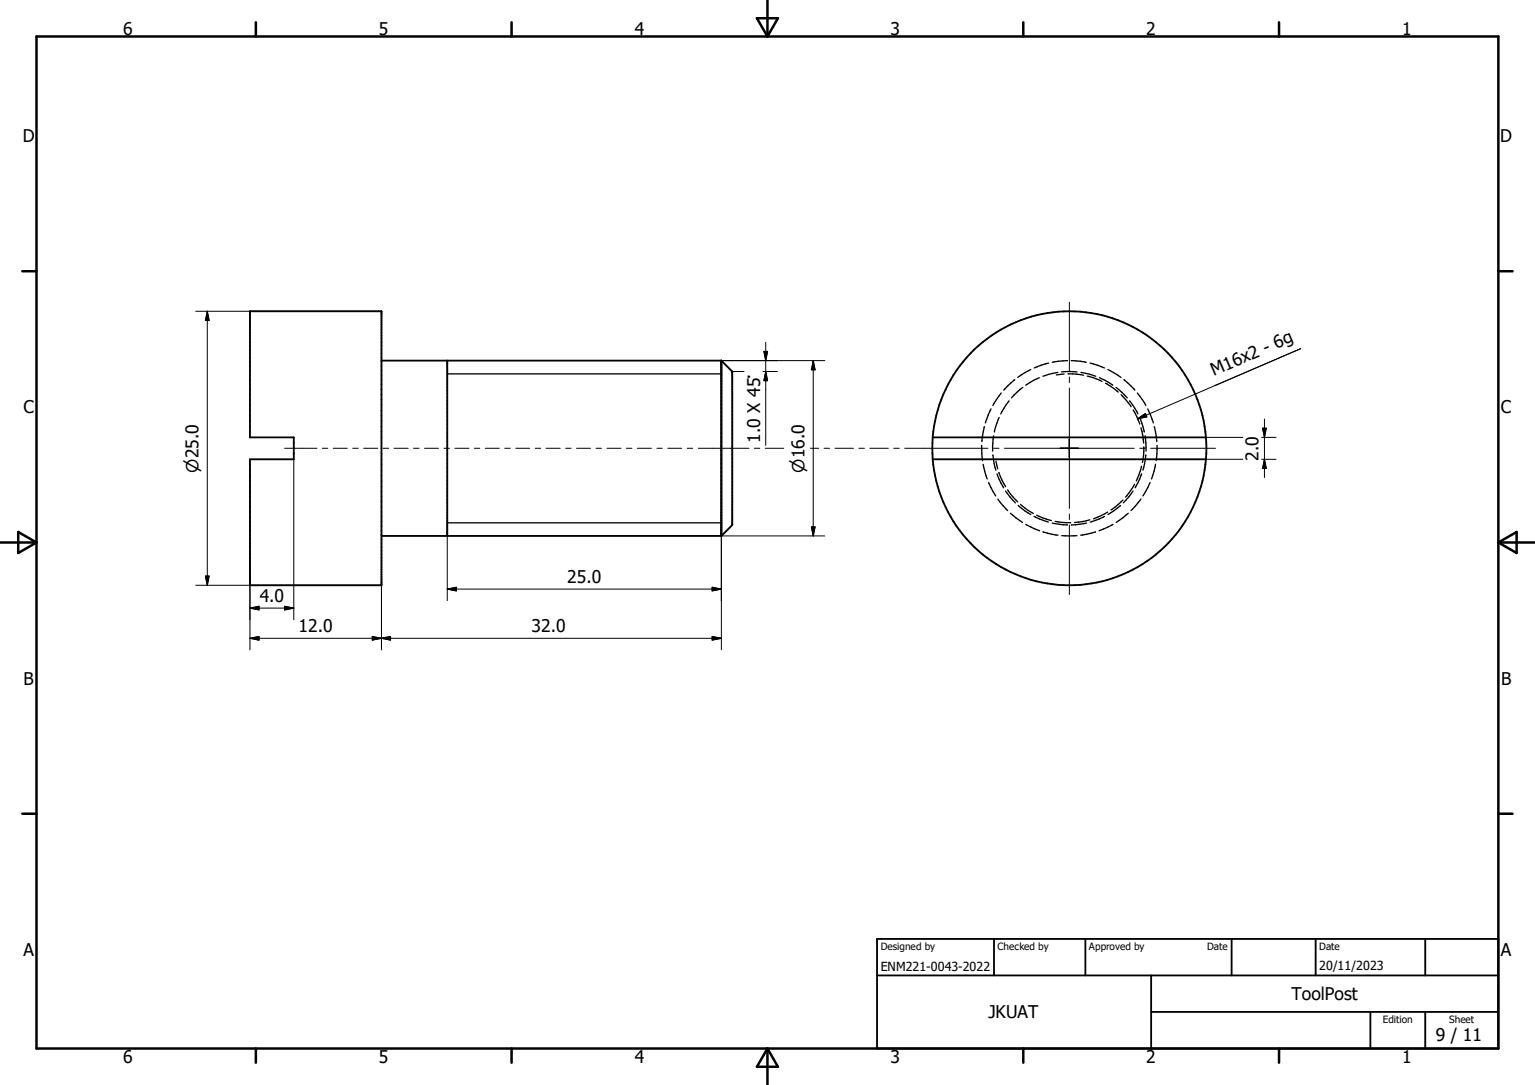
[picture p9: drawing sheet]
<svg xmlns="http://www.w3.org/2000/svg" width="297mm" height="210mm" viewBox="0 0 297 210" stroke-linecap="round" stroke-linejoin="round" font-family="sans-serif">
<g fill="none" stroke="#000" stroke-width=".36">
<path d="M48.4 60.3h25.4v53h-25.4v-24.4h8.4v-4.2h-8.4zM73.8 69.8h65.8M86.5 69.8v33.9M139.6 69.8v33.9M139.6 69.8l2.1 2.1v29.7l-2.1 2.1M180.5 84.7h52.8M180.5 88.9h52.8M180.5 84.7v4.2M180.5 88.9a26.5 26.5 0 0 0 26.4 24.4 26.5 26.5 0 0 0 26.4-24.4M180.5 84.7a26.5 26.5 0 0 1 26.4-24.4 26.5 26.5 0 0 1 26.4 24.4M233.3 84.7l.1 2.1-.1 2.1M73.8 103.7h65.8"/>
<path d="M169.7 188.8h120.2M169.7 181.7h120.2v21.3h-120.2zM192.3 181.7v7.1M210 181.7v7.1M222.7 195.9h67.2M222.7 188.8v14.2M238.3 181.7v7.1M254.6 181.7v7.1M265.2 195.9v7.1M275.8 181.7v7.1M275.8 195.9v7.1"/>
</g>
<g fill="none" stroke="#000" stroke-width=".25">
<path d="M86.5 72.4h53.1M191.7 79.2l-1 2.7M193.7 76.1l-1.6 2.4M195.2 77.6l-1.6 2.5M196.3 73.5l-2.1 2M197.9 75l-2.2 2M199.4 71.5l-2.5 1.6M201.1 73.1l-2.6 1.5M202.9 70.3l-2.8 .9M204.7 72.1l-2.9 .7M205.4 72h3M205.9 72.4l-1.5 .2"/>
<path d="M206.5 69.8l-2.9 .3M206.7 72.4l3 .2M207.3 69.8l2.9 .3M209.1 72.1l2.9 .7M210.4 72.8l1.7 .5 1.1 .5M210.9 70.3l2.8 .9M212.7 73.1l2.6 1.5M213.9 74.2l2.5 1.7M214.4 71.5l2.5 1.6M215.9 75l2.2 2M216.9 76.4l2 2.3M217.5 73.5l2.1 2"/>
<path d="M218.6 77.6l1.6 2.5M219.3 79.4l1.2 2.7M220.1 76.1l1.6 2.4M222.1 79.2l1.1 2.7M189.9 86.2l.2 3M190.2 89.9l.8 2.8M190.5 82.6l-.5 2.9M191.3 93.4l1.4 2.6M192.1 88.1l.6 2.9M192.3 84.4l-.2 2.9M192.7 89.3l.3 1.4M192.9 91.7l1.3 2.7"/>
<path d="M193.1 96.6l1.9 2.2M193.3 91.5l1.3 2.7M193.3 80.8l-.9 2.8M194.6 95.1l1.9 2.2M195 94.8l1.9 2.3M195.5 99.3l2.3 1.8M197 97.8l2.4 1.8M197.5 97.6l1.5 1.2 .9 .6M200.1 100l2.8 1M200.6 99.7l2.8 1.1M213.7 100l-2.7 1M214.3 99.1l-2.7 1.3"/>
<path d="M216.8 97.8l-2.4 1.8M217.3 96.8l-2.3 1.9M218.3 99.3l-2.3 1.8M219.2 95.1l-1.8 2.2M219.5 93.8l-1.7 2.4M220.5 80.8l.9 2.8M220.8 96.6l-1.9 2.2M220.8 82.8l.5 3M220.9 90.2l-1 2.9M220.9 91.7l-1.3 2.7M221.3 86.5l-.2 3M221.6 84.4l.1 2.9"/>
<path d="M221.7 88.1l-.6 2.9M222.5 93.4l-1.3 2.6M223.3 82.6l.5 2.9M223.6 89.9l-.8 2.8M223.9 86.2l-.2 3M86.5 101.2h53.1M198.5 101.5l2.6 1.2M201.8 103l2.9 .6M203.6 101.2l2.9 .4M204.2 100.9l3 .3M205.4 103.7h3M210.2 101.2l-2.9 .4"/>
<path d="M210.9 100.6l-3 .5M212 103l-2.9 .6M215.3 101.5l-2.6 1.2"/>
</g>
<g fill="none" stroke="#000" stroke-width=".48">
<path d="M7.1 7.1h282.8v195.9h-282.8zM49.5 4.3v2.8M99 4.3v2.8M146.5 3.5h4l-2 3.6zM148.5 0v7.1M198 4.3v2.8M247.5 4.3v2.8M4.3 52.5h2.8M289.9 52.5h2.8M0 105h7.1M3.5 103l3.6 2-3.6 2zM289.9 105h7.1"/>
<path d="M289.9 105l3.6-2v4zM4.3 157.5h2.8M289.9 157.5h2.8M49.5 203v2.7M99 203v2.7M148.5 203v7M148.5 203l2 3.5h-4zM198 203v2.7M247.5 203v2.7"/>
</g>
<g fill="none" stroke="#000" stroke-width=".19">
<path d="M206.9 58.5v13.4M37.9 60.3h35.9M40.1 60.3v53M40.1 60.3l.4 1.7h-.7zM139.6 69.8h20M141.7 71.9h2.3M147.6 71.9h2.8M147.8 68h.7l-.3 1.8zM148.2 66.3v19.9M148.2 71.9l.3 1.8h-.7zM157.4 69.8v33.9M157.4 69.8l.3 1.8h-.7z"/>
<path d="M206.9 73v1M206.9 75.1v23.3M251.7 67.5l-31.6 13.6M48.4 88.9v36.9M55.1 86.8h6.2M56.8 88.9v31.1M62.4 86.8h1M64.5 86.8h2.7M68.3 86.8h1M70.4 86.8h2.7M74.1 86.8h1.1M76.3 86.8h2.7"/>
<path d="M80 86.8h1.1M82.1 86.8h2.7M85.9 86.8h1.1M88 86.8h2.7M91.8 86.8h1M93.9 86.8h2.7M97.7 86.8h1M99.8 86.8h2.7M103.6 86.8h1M105.7 86.8h2.7M109.5 86.8h1M111.6 86.8h2.7"/>
<path d="M115.3 86.8h1.1M117.5 86.8h2.6M121.2 86.8h1.1M123.3 86.8h2.7M127.1 86.8h1M129.2 86.8h2.7M133 86.8h1M135.1 86.8h9.8M146 86.8h1M148.1 86.8h3.5M156.8 86.8h1.6M159.4 86.8h1.1"/>
<path d="M161.6 86.8h3.5M166.2 86.8h1.1M168.3 86.8h3.6M172.9 86.8h1.1M175.1 86.8h16.1M192.2 86.8h1.1M194.4 86.8h25.1M206.9 99.5v1.1M220.1 81.1l1.5-1.1 .3 .7zM220.5 86.8h1.1M222.6 86.8h12.6M233.3 84.7h7.2"/>
<path d="M233.3 88.9h7.2M244.1 84.7h2.8M244.1 88.9h2.8M244.3 82.9h.7l-.3 1.8zM244.7 81.1v11.3M244.7 88.9l.3 1.8h-.7zM37.9 113.3h35.9M39.8 111.5h.7l-.4 1.8zM48.4 117.7l1.7-.3v.7zM48.4 117.7h8.4M55.1 117.4l1.7 .3-1.7 .4zM73.8 103.7v22.1"/>
<path d="M86.5 114h53.1M86.5 114l1.8-.3v.7zM86.5 101.2v15.1M137.8 113.7l1.8 .3-1.8 .4zM139.6 103.7h20M139.6 101.2v24.6M157 102h.7l-.3 1.7zM206.9 101.6v13.5M48.4 123.5h91.2M48.4 123.5l1.7-.3v.7zM72 123.2l3.6 .7v-.7l-3.6 .7zM137.8 123.2l1.8 .3-1.8 .4z"/>
</g>
<g fill="#000" stroke="#000" stroke-width=".19">
<path d="M40.1 60.3l.4 1.7h-.7zM147.8 68h.7l-.3 1.8zM148.2 71.9l.3 1.8h-.7zM157.4 69.8l.3 1.8h-.7zM220.1 81.1l1.5-1.1 .3 .7zM244.3 82.9h.7l-.3 1.8zM244.7 88.9l.3 1.8h-.7zM39.8 111.5h.7l-.4 1.8zM48.4 117.7l1.7-.3v.7zM55.1 117.4l1.7 .3-1.7 .4zM86.5 114l1.8-.3v.7zM137.8 113.7l1.8 .3-1.8 .4z"/>
<path d="M157 102h.7l-.3 1.7zM48.4 123.5l1.7-.3v.7zM72 123.2l1.8 .3-1.8 .4zM73.8 123.5l1.8-.3v.7zM137.8 123.2l1.8 .3-1.8 .4z"/>
</g>
<g font-size="3.4">
<text x="23.8" y="6.8">6</text>
<text x="73.3" y="6.8">5</text>
<text x="122.9" y="6.8">4</text>
<text x="172.3" y="6.8">3</text>
<text x="221.8" y="6.8">2</text>
<text x="271.3" y="6.8">1</text>
<text x="4.4" y="27.5">D</text>
<text x="290.3" y="27.5">D</text>
<text x="234.9" y="72.8" transform="rotate(-23 234.9 72.8)">M16x2 - 6g</text>
<text x="4.5" y="80">C</text>
<text x="290.4" y="80">C</text>
<text x="147.1" y="85.7" transform="rotate(-90 147.1 85.7)">1.0 X 45~</text>
<text x="243.5" y="89.2" transform="rotate(-90 243.5 89.2)">2.0</text>
<text x="109.8" y="112.9">25.0</text>
<text x="50.2" y="116.6">4.0</text>
<text x="57.8" y="122.4">12.0</text>
<text x="102.9" y="122.4">32.0</text>
<text x="4.5" y="132.5">B</text>
<text x="290.4" y="132.5">B</text>
<text x="4.5" y="185">A</text>
<text x="290.4" y="185">A</text>
<text x="191.3" y="197.1">JKUAT</text>
<text x="249.9" y="193.6">ToolPost</text>
<text x="277.8" y="201.5">9 / 11</text>
<text x="23.8" y="205.7">6</text>
<text x="73.3" y="205.7">5</text>
<text x="122.9" y="205.7">4</text>
<text x="172.3" y="205.7">3</text>
<text x="221.8" y="205.7">2</text>
<text x="271.3" y="205.7">1</text>
</g>
<g font-size="3.2">
<text x="38.4" y="91.5" transform="rotate(-90 38.4 91.5)">n25.0</text>
<text x="155.7" y="91.5" transform="rotate(-90 155.7 91.5)">n16.0</text>
</g>
<g font-size="2.4">
<text x="170.4" y="188">ENM221-0043-2022</text>
<text x="255.3" y="187.7">20/11/2023</text>
</g>
<g font-size="1.9">
<text x="170.4" y="183.9">Designed by</text>
<text x="193" y="183.9">Checked by</text>
<text x="210.7" y="183.9">Approved by</text>
<text x="233.6" y="183.9">Date</text>
<text x="255.3" y="183.9">Date</text>
<text x="267.5" y="198">Edition</text>
<text x="280.4" y="198">Sheet</text>
</g>
</svg>
